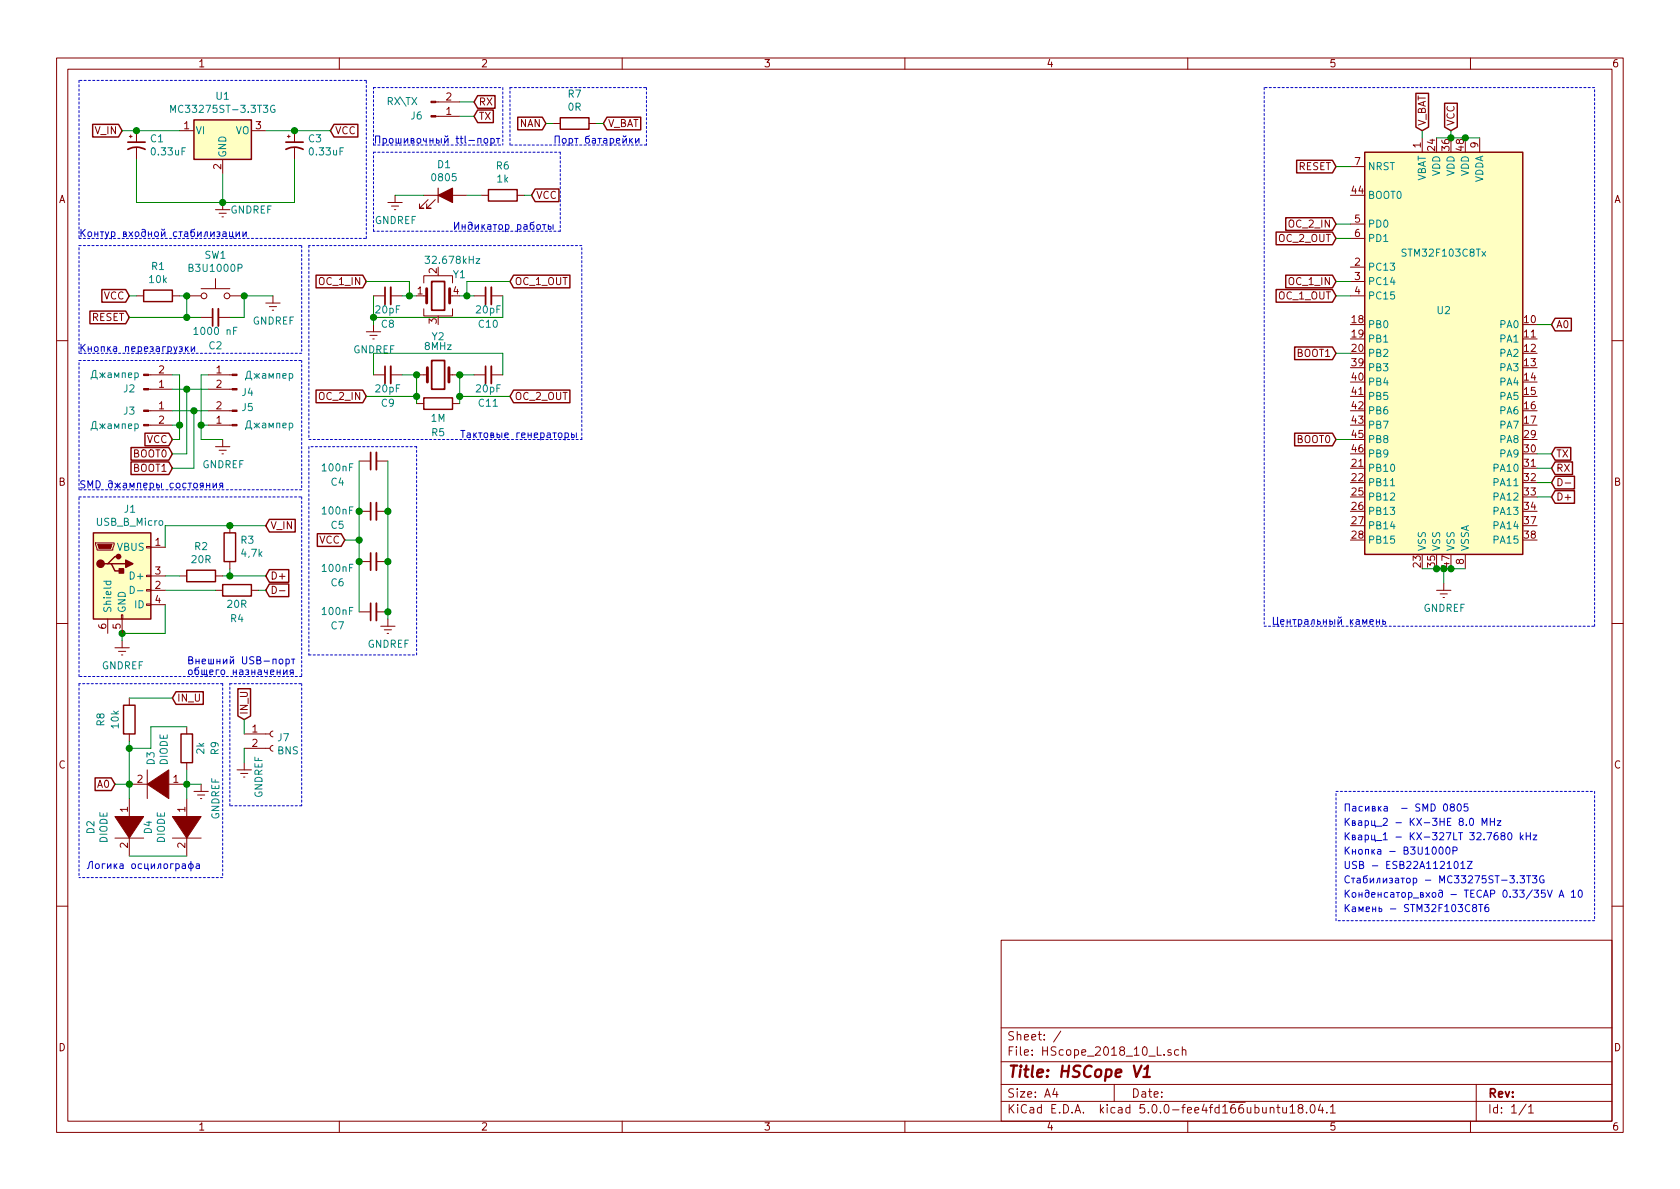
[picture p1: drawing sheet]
EESchema Schematic File Version 4
LIBS:HScope_2018_10_L-cache
EELAYER 26 0
EELAYER END
$Descr A4 11693 8268
encoding utf-8
Sheet 1 1
Title "HSCope V1"
Date ""
Rev ""
Comp ""
Comment1 ""
Comment2 ""
Comment3 ""
Comment4 ""
$EndDescr
$Comp
L MCU_ST_STM32F1:STM32F103C8Tx U2
U 1 1
P 10100 2450
F 0 "U2" H 10050 2750 50  0000 C CNN
F 1 "STM32F103C8Tx" H 10050 3150 50  0000 C CNN
F 2 "Package_QFP:LQFP-48_7x7mm_P0.5mm" H 9500 1050 50  0001 R CNN
F 3 "http://www.st.com/st-web-ui/static/active/en/resource/technical/document/datasheet/CD00161566.pdf" H 10100 2450 50  0001 C CNN
	1    10100 2450
	1    0    0    -1  
$EndComp
$Comp
L Regulator_Linear:LF33_TO252 U1
U 1 1
P 1550 900
F 0 "U1" H 1550 1142 50  0000 C CNN
F 1 "MC33275ST-3.3T3G" H 1550 1051 50  0000 C CNN
F 2 "Package_TO_SOT_SMD:SOT-223" H 1550 1125 50  0001 C CIN
F 3 "http://www.st.com/content/ccc/resource/technical/document/datasheet/c4/0e/7e/2a/be/bc/4c/bd/CD00000546.pdf/files/CD00000546.pdf/jcr:content/translations/en.CD00000546.pdf" H 1550 850 50  0001 C CNN
	1    1550 900 
	1    0    0    -1  
$EndComp
$Comp
L power:GNDREF #PWR0101
U 1 1
P 1550 1400
F 0 "#PWR0101" H 1550 1150 50  0001 C CNN
F 1 "GNDREF" H 1750 1350 50  0000 C CNN
F 2 "" H 1550 1400 50  0001 C CNN
F 3 "" H 1550 1400 50  0001 C CNN
	1    1550 1400
	1    0    0    -1  
$EndComp
$Comp
L Device:CP1_Small C1
U 1 1
P 950 1000
F 0 "C1" H 1041 1046 50  0000 L CNN
F 1 "0.33uF" H 1041 955 50  0000 L CNN
F 2 "Capacitor_Tantalum_SMD:CP_EIA-3216-18_Kemet-A" H 950 1000 50  0001 C CNN
F 3 "~" H 950 1000 50  0001 C CNN
	1    950  1000
	1    0    0    -1  
$EndComp
$Comp
L Device:CP1_Small C3
U 1 1
P 2050 1000
F 0 "C3" H 2141 1046 50  0000 L CNN
F 1 "0.33uF" H 2141 955 50  0000 L CNN
F 2 "Capacitor_Tantalum_SMD:CP_EIA-3216-18_Kemet-A" H 2050 1000 50  0001 C CNN
F 3 "~" H 2050 1000 50  0001 C CNN
	1    2050 1000
	1    0    0    -1  
$EndComp
Wire Wire Line
	1850 900  2050 900 
Wire Wire Line
	2050 1100 2050 1400
Wire Wire Line
	2050 1400 1550 1400
Connection ~ 1550 1400
Wire Wire Line
	1550 1200 1550 1400
Wire Wire Line
	1250 900  950  900 
Text Notes 9350 6250 0    50   ~ 0
Конденсатор_вход - TECAP 0.33/35V A 10\n
Text Notes 9350 6150 0    50   ~ 0
Стабилизатор - MC33275ST-3.3T3G
Text Notes 9350 6350 0    50   ~ 0
Камень - STM32F103C8T6
Text Notes 9350 6050 0    50   ~ 0
USB - ESB22A112101Z
Wire Wire Line
	950  1100 950  1400
Wire Wire Line
	950  1400 1550 1400
Text GLabel 850  900  0    50   Input ~ 0
V_IN
Text GLabel 2300 900  2    50   Input ~ 0
VCC
Wire Wire Line
	2050 900  2300 900 
Connection ~ 2050 900 
Wire Wire Line
	950  900  850  900 
Connection ~ 950  900 
Wire Notes Line
	550  550  550  1650
Wire Notes Line
	550  1650 2550 1650
Wire Notes Line
	2550 1650 2550 550 
Wire Notes Line
	2550 550  550  550 
Text Notes 550  1650 0    50   ~ 0
Контур входной стабилизации
$Comp
L Switch:SW_Push SW1
U 1 1
P 1500 2050
F 0 "SW1" H 1500 2335 50  0000 C CNN
F 1 "B3U1000P" H 1500 2244 50  0000 C CNN
F 2 "Button_Switch_SMD:SW_SPST_B3U-1000P" H 1500 2250 50  0001 C CNN
F 3 "" H 1500 2250 50  0001 C CNN
	1    1500 2050
	1    0    0    -1  
$EndComp
$Comp
L Device:C_Small C2
U 1 1
P 1500 2200
F 0 "C2" V 1300 2200 50  0000 C CNN
F 1 "1000 nF" V 1400 2200 50  0000 C CNN
F 2 "Capacitor_SMD:C_0805_2012Metric" H 1500 2200 50  0001 C CNN
F 3 "~" H 1500 2200 50  0001 C CNN
	1    1500 2200
	0    -1   -1   0   
$EndComp
Text Notes 9350 5950 0    50   ~ 0
Кнопка - B3U1000P
Wire Wire Line
	1700 2050 1700 2200
Wire Wire Line
	1700 2200 1600 2200
Wire Wire Line
	1400 2200 1300 2200
Wire Wire Line
	1300 2200 1300 2050
$Comp
L Device:R R1
U 1 1
P 1100 2050
F 0 "R1" V 893 2050 50  0000 C CNN
F 1 "10k" V 984 2050 50  0000 C CNN
F 2 "Resistor_SMD:R_0805_2012Metric" V 1030 2050 50  0001 C CNN
F 3 "~" H 1100 2050 50  0001 C CNN
	1    1100 2050
	0    1    1    0   
$EndComp
Wire Wire Line
	1300 2050 1250 2050
Connection ~ 1300 2050
$Comp
L power:GNDREF #PWR0102
U 1 1
P 1900 2050
F 0 "#PWR0102" H 1900 1800 50  0001 C CNN
F 1 "GNDREF" H 1905 1877 50  0000 C CNN
F 2 "" H 1900 2050 50  0001 C CNN
F 3 "" H 1900 2050 50  0001 C CNN
	1    1900 2050
	1    0    0    -1  
$EndComp
Wire Wire Line
	1700 2050 1900 2050
Connection ~ 1700 2050
Text GLabel 900  2050 0    50   Input ~ 0
VCC
Text GLabel 900  2200 0    50   Input ~ 0
RESET
Wire Wire Line
	900  2200 1300 2200
Connection ~ 1300 2200
Wire Wire Line
	900  2050 950  2050
Wire Notes Line
	550  1700 2100 1700
Wire Notes Line
	2100 1700 2100 2450
Wire Notes Line
	2100 2450 550  2450
Wire Notes Line
	550  2450 550  1700
Text Notes 550  2450 0    50   ~ 0
Кнопка перезагрузки
$Comp
L Connector:Conn_01x02_Male J3
U 1 1
P 1000 2850
F 0 "J3" H 900 2850 50  0000 C CNN
F 1 "Джампер" H 800 2750 50  0000 C CNN
F 2 "Resistor_SMD:R_0805_2012Metric" H 1000 2850 50  0001 C CNN
F 3 "~" H 1000 2850 50  0001 C CNN
	1    1000 2850
	1    0    0    -1  
$EndComp
$Comp
L Connector:Conn_01x02_Male J5
U 1 1
P 1650 2950
F 0 "J5" H 1622 2830 50  0000 R CNN
F 1 "Джампер" H 1600 2950 50  0000 R CNN
F 2 "Resistor_SMD:R_0805_2012Metric" H 1650 2950 50  0001 C CNN
F 3 "~" H 1650 2950 50  0001 C CNN
	1    1650 2950
	-1   0    0    1   
$EndComp
Wire Wire Line
	1200 2850 1350 2850
$Comp
L Connector:Conn_01x02_Male J2
U 1 1
P 1000 2700
F 0 "J2" H 900 2700 50  0000 C CNN
F 1 "Джампер" H 800 2600 50  0000 C CNN
F 2 "Resistor_SMD:R_0805_2012Metric" H 1000 2700 50  0001 C CNN
F 3 "~" H 1000 2700 50  0001 C CNN
	1    1000 2700
	1    0    0    1   
$EndComp
$Comp
L Connector:Conn_01x02_Male J4
U 1 1
P 1650 2600
F 0 "J4" H 1622 2480 50  0000 R CNN
F 1 "Джампер" H 1600 2600 50  0000 R CNN
F 2 "Resistor_SMD:R_0805_2012Metric" H 1650 2600 50  0001 C CNN
F 3 "~" H 1650 2600 50  0001 C CNN
	1    1650 2600
	-1   0    0    -1  
$EndComp
Wire Wire Line
	1200 2700 1300 2700
Text GLabel 1200 3050 0    50   Input ~ 0
VCC
Text GLabel 1200 3150 0    50   Input ~ 0
BOOT0
Text GLabel 1200 3250 0    50   Input ~ 0
BOOT1
Wire Wire Line
	1200 2600 1250 2600
Wire Wire Line
	1250 2600 1250 2950
Wire Wire Line
	1250 2950 1200 2950
Wire Wire Line
	1300 2700 1300 3150
Wire Wire Line
	1300 3150 1200 3150
Connection ~ 1300 2700
Wire Wire Line
	1250 2950 1250 3050
Wire Wire Line
	1250 3050 1200 3050
Connection ~ 1250 2950
Wire Wire Line
	1350 3250 1200 3250
Wire Wire Line
	1350 2850 1350 3250
Wire Wire Line
	1300 2700 1450 2700
Wire Wire Line
	1450 2850 1350 2850
Connection ~ 1350 2850
Wire Wire Line
	1450 2600 1400 2600
Wire Wire Line
	1400 2600 1400 2950
Wire Wire Line
	1400 2950 1450 2950
$Comp
L power:GNDREF #PWR0103
U 1 1
P 1550 3050
F 0 "#PWR0103" H 1550 2800 50  0001 C CNN
F 1 "GNDREF" H 1555 2877 50  0000 C CNN
F 2 "" H 1550 3050 50  0001 C CNN
F 3 "" H 1550 3050 50  0001 C CNN
	1    1550 3050
	1    0    0    -1  
$EndComp
Wire Wire Line
	1400 2950 1400 3050
Wire Wire Line
	1400 3050 1550 3050
Connection ~ 1400 2950
Wire Notes Line
	550  2500 2100 2500
Wire Notes Line
	2100 2500 2100 3400
Wire Notes Line
	2100 3400 550  3400
Wire Notes Line
	550  3400 550  2500
Text Notes 550  3400 0    50   ~ 0
SMD джамперы состояния
$Comp
L power:GNDREF #PWR0104
U 1 1
P 850 4450
F 0 "#PWR0104" H 850 4200 50  0001 C CNN
F 1 "GNDREF" H 855 4277 50  0000 C CNN
F 2 "" H 850 4450 50  0001 C CNN
F 3 "" H 850 4450 50  0001 C CNN
	1    850  4450
	1    0    0    -1  
$EndComp
Wire Wire Line
	850  4400 850  4450
Connection ~ 850  4400
Wire Wire Line
	850  4400 1150 4400
Wire Wire Line
	1150 4400 1150 4200
$Comp
L Device:R R2
U 1 1
P 1400 4000
F 0 "R2" V 1193 4000 50  0000 C CNN
F 1 "20R" V 1284 4000 50  0000 C CNN
F 2 "Resistor_SMD:R_0805_2012Metric" V 1330 4000 50  0001 C CNN
F 3 "~" H 1400 4000 50  0001 C CNN
	1    1400 4000
	0    1    1    0   
$EndComp
$Comp
L Device:R R4
U 1 1
P 1650 4100
F 0 "R4" V 1450 4100 50  0000 C CNN
F 1 "20R" V 1550 4100 50  0000 C CNN
F 2 "Resistor_SMD:R_0805_2012Metric" V 1580 4100 50  0001 C CNN
F 3 "~" H 1650 4100 50  0001 C CNN
	1    1650 4100
	0    -1   -1   0   
$EndComp
$Comp
L Device:R R3
U 1 1
P 1600 3800
F 0 "R3" H 1530 3754 50  0000 R CNN
F 1 "4,7k" H 1530 3845 50  0000 R CNN
F 2 "Resistor_SMD:R_0805_2012Metric" V 1530 3800 50  0001 C CNN
F 3 "~" H 1600 3800 50  0001 C CNN
	1    1600 3800
	-1   0    0    1   
$EndComp
Text GLabel 1850 4100 2    50   Input ~ 0
D-
Text GLabel 1850 4000 2    50   Input ~ 0
D+
Wire Wire Line
	1150 4100 1500 4100
Wire Wire Line
	1850 4100 1800 4100
Wire Wire Line
	1550 4000 1600 4000
Wire Wire Line
	1600 3950 1600 4000
Connection ~ 1600 4000
Wire Wire Line
	1600 4000 1850 4000
Wire Wire Line
	1850 3650 1600 3650
Wire Wire Line
	1600 3650 1150 3650
Wire Wire Line
	1150 3650 1150 3800
Connection ~ 1600 3650
Wire Wire Line
	1150 4000 1250 4000
Text GLabel 10800 3350 2    50   Input ~ 0
D-
Text GLabel 10800 3450 2    50   Input ~ 0
D+
Wire Wire Line
	10700 3350 10800 3350
Wire Wire Line
	10700 3450 10800 3450
Wire Notes Line
	550  3450 2100 3450
Wire Notes Line
	2100 3450 2100 4700
Wire Notes Line
	2100 4700 550  4700
Wire Notes Line
	550  4700 550  3450
Text Notes 1300 4700 0    50   ~ 0
Внешний USB-порт\nобщего назначения
Text GLabel 9300 3050 0    50   Input ~ 0
BOOT0
Text GLabel 9300 2450 0    50   Input ~ 0
BOOT1
Wire Wire Line
	9300 2450 9400 2450
Wire Wire Line
	9300 3050 9400 3050
$Comp
L Connector:Conn_01x02_Male J6
U 1 1
P 3000 800
F 0 "J6" H 2900 800 50  0000 C CNN
F 1 "RX\\TX" H 2800 700 50  0000 C CNN
F 2 "Resistor_SMD:R_0805_2012Metric" H 3000 800 50  0001 C CNN
F 3 "~" H 3000 800 50  0001 C CNN
	1    3000 800 
	1    0    0    1   
$EndComp
Text GLabel 3300 700  2    50   Input ~ 0
RX
Text GLabel 3300 800  2    50   Input ~ 0
TX
Wire Wire Line
	3200 800  3300 800 
Wire Wire Line
	3200 700  3300 700 
Wire Notes Line
	3500 600  3500 1000
Text Notes 2600 1000 0    50   ~ 0
Прошивочный ttl-порт
Wire Notes Line
	2600 1000 2600 600 
Wire Notes Line
	2600 600  3500 600 
Wire Notes Line
	2600 1000 3500 1000
Text GLabel 10800 3250 2    50   Input ~ 0
RX
Text GLabel 10800 3150 2    50   Input ~ 0
TX
Wire Wire Line
	10700 3150 10800 3150
Wire Wire Line
	10700 3250 10800 3250
$Comp
L Device:LED_ALT D1
U 1 1
P 3100 1350
F 0 "D1" H 3091 1566 50  0000 C CNN
F 1 "0805" H 3091 1475 50  0000 C CNN
F 2 "Diode_SMD:D_0805_2012Metric" H 3100 1350 50  0001 C CNN
F 3 "~" H 3100 1350 50  0001 C CNN
	1    3100 1350
	1    0    0    -1  
$EndComp
$Comp
L Device:R R6
U 1 1
P 3500 1350
F 0 "R6" V 3293 1350 50  0000 C CNN
F 1 "1k" V 3384 1350 50  0000 C CNN
F 2 "Resistor_SMD:R_0805_2012Metric" V 3430 1350 50  0001 C CNN
F 3 "~" H 3500 1350 50  0001 C CNN
	1    3500 1350
	0    1    1    0   
$EndComp
Wire Wire Line
	3250 1350 3350 1350
Text GLabel 3700 1350 2    50   Input ~ 0
VCC
$Comp
L power:GNDREF #PWR0105
U 1 1
P 2750 1350
F 0 "#PWR0105" H 2750 1100 50  0001 C CNN
F 1 "GNDREF" H 2755 1177 50  0000 C CNN
F 2 "" H 2750 1350 50  0001 C CNN
F 3 "" H 2750 1350 50  0001 C CNN
	1    2750 1350
	1    0    0    -1  
$EndComp
Wire Wire Line
	2750 1350 2950 1350
Wire Wire Line
	3650 1350 3700 1350
Wire Notes Line
	2600 1600 2600 1050
Wire Notes Line
	2600 1050 3900 1050
Wire Notes Line
	3900 1050 3900 1600
Wire Notes Line
	3900 1600 2600 1600
Text Notes 3150 1600 0    50   ~ 0
Индикатор работы
$Comp
L Device:Crystal Y2
U 1 1
P 3050 2600
F 0 "Y2" H 3050 2868 50  0000 C CNN
F 1 "8MHz" H 3050 2800 50  0000 C CNN
F 2 "Crystal:Crystal_HC49-4H_Vertical" H 3050 2600 50  0001 C CNN
F 3 "~" H 3050 2600 50  0001 C CNN
	1    3050 2600
	1    0    0    -1  
$EndComp
Text Notes 9350 5850 0    50   ~ 0
Кварц_1 - KX-327LT 32.7680 kHz
Text Notes 9350 5750 0    50   ~ 0
Кварц_2 - KX-3HE 8.0 MHz
$Comp
L Device:R R5
U 1 1
P 3050 2800
F 0 "R5" V 3250 2800 50  0000 C CNN
F 1 "1M" V 3150 2800 50  0000 C CNN
F 2 "Resistor_SMD:R_0805_2012Metric" V 2980 2800 50  0001 C CNN
F 3 "~" H 3050 2800 50  0001 C CNN
	1    3050 2800
	0    1    1    0   
$EndComp
$Comp
L Device:C_Small C9
U 1 1
P 2700 2600
F 0 "C9" V 2500 2600 50  0000 C CNN
F 1 "20pF" V 2600 2600 50  0000 C CNN
F 2 "Capacitor_SMD:C_0805_2012Metric" H 2700 2600 50  0001 C CNN
F 3 "~" H 2700 2600 50  0001 C CNN
	1    2700 2600
	0    -1   -1   0   
$EndComp
$Comp
L Device:C_Small C11
U 1 1
P 3400 2600
F 0 "C11" V 3200 2600 50  0000 C CNN
F 1 "20pF" V 3300 2600 50  0000 C CNN
F 2 "Capacitor_SMD:C_0805_2012Metric" H 3400 2600 50  0001 C CNN
F 3 "~" H 3400 2600 50  0001 C CNN
	1    3400 2600
	0    -1   -1   0   
$EndComp
$Comp
L Device:C_Small C10
U 1 1
P 3400 2050
F 0 "C10" V 3200 2050 50  0000 C CNN
F 1 "20pF" V 3300 2050 50  0000 C CNN
F 2 "Capacitor_SMD:C_0805_2012Metric" H 3400 2050 50  0001 C CNN
F 3 "~" H 3400 2050 50  0001 C CNN
	1    3400 2050
	0    -1   -1   0   
$EndComp
$Comp
L Device:C_Small C8
U 1 1
P 2700 2050
F 0 "C8" V 2500 2050 50  0000 C CNN
F 1 "20pF" V 2600 2050 50  0000 C CNN
F 2 "Capacitor_SMD:C_0805_2012Metric" H 2700 2050 50  0001 C CNN
F 3 "~" H 2700 2050 50  0001 C CNN
	1    2700 2050
	0    -1   -1   0   
$EndComp
Wire Wire Line
	2900 2800 2900 2750
Wire Wire Line
	3200 2800 3200 2750
Wire Wire Line
	3200 2600 3300 2600
Connection ~ 3200 2600
Wire Wire Line
	2800 2600 2900 2600
Connection ~ 2900 2600
Wire Wire Line
	2800 2050 2850 2050
Wire Wire Line
	3200 2050 3250 2050
Wire Wire Line
	3500 2050 3500 2200
Wire Wire Line
	3500 2200 2600 2200
Wire Wire Line
	2600 2200 2600 2050
$Comp
L power:GNDREF #PWR0106
U 1 1
P 2600 2250
F 0 "#PWR0106" H 2600 2000 50  0001 C CNN
F 1 "GNDREF" H 2605 2077 50  0000 C CNN
F 2 "" H 2600 2250 50  0001 C CNN
F 3 "" H 2600 2250 50  0001 C CNN
	1    2600 2250
	1    0    0    -1  
$EndComp
Wire Wire Line
	2600 2250 2600 2200
Connection ~ 2600 2200
Text GLabel 2550 1950 0    50   Input ~ 0
OC_1_IN
Text GLabel 2550 2750 0    50   Input ~ 0
OC_2_IN
Text GLabel 3550 1950 2    50   Input ~ 0
OC_1_OUT
Text GLabel 3550 2750 2    50   Input ~ 0
OC_2_OUT
Wire Wire Line
	2600 2450 3500 2450
Wire Wire Line
	2600 2450 2600 2600
Wire Wire Line
	3500 2450 3500 2600
Wire Wire Line
	2550 2750 2900 2750
Connection ~ 2900 2750
Wire Wire Line
	2900 2750 2900 2600
Wire Wire Line
	3200 2750 3550 2750
Connection ~ 3200 2750
Wire Wire Line
	3200 2750 3200 2600
Wire Wire Line
	3550 1950 3250 1950
Wire Wire Line
	3250 1950 3250 2050
Connection ~ 3250 2050
Wire Wire Line
	3250 2050 3300 2050
Wire Wire Line
	2550 1950 2850 1950
Wire Wire Line
	2850 1950 2850 2050
Connection ~ 2850 2050
Wire Wire Line
	2850 2050 2900 2050
Text GLabel 9300 1950 0    50   Input ~ 0
OC_1_IN
Text GLabel 9300 2050 0    50   Input ~ 0
OC_1_OUT
Text GLabel 9300 1650 0    50   Input ~ 0
OC_2_OUT
Text GLabel 9300 1550 0    50   Input ~ 0
OC_2_IN
Wire Wire Line
	9300 1550 9400 1550
Wire Wire Line
	9300 1650 9400 1650
Wire Wire Line
	9300 1950 9400 1950
Wire Wire Line
	9300 2050 9400 2050
Wire Notes Line
	2150 1700 2150 3050
Wire Notes Line
	2150 3050 4050 3050
Wire Notes Line
	4050 3050 4050 1700
Wire Notes Line
	4050 1700 2150 1700
Text Notes 3200 3050 0    50   ~ 0
Тактовые генераторы
Text GLabel 10100 900  1    50   Input ~ 0
VCC
Wire Wire Line
	10100 950  10100 900 
$Comp
L power:GNDREF #PWR0107
U 1 1
P 10050 4050
F 0 "#PWR0107" H 10050 3800 50  0001 C CNN
F 1 "GNDREF" H 10055 3877 50  0000 C CNN
F 2 "" H 10050 4050 50  0001 C CNN
F 3 "" H 10050 4050 50  0001 C CNN
	1    10050 4050
	1    0    0    -1  
$EndComp
Wire Wire Line
	9900 3950 10000 3950
Connection ~ 10000 3950
Wire Wire Line
	10100 3950 10050 3950
Wire Wire Line
	10100 3950 10200 3950
Connection ~ 10100 3950
Wire Wire Line
	10050 4050 10050 3950
Connection ~ 10050 3950
Wire Wire Line
	10050 3950 10000 3950
Wire Wire Line
	10300 950  10200 950 
Connection ~ 10100 950 
Wire Wire Line
	10100 950  10000 950 
Connection ~ 10200 950 
Wire Wire Line
	10200 950  10100 950 
Text GLabel 9900 900  1    50   Input ~ 0
V_BAT
Wire Wire Line
	9900 950  9900 900 
$Comp
L Device:R R7
U 1 1
P 4000 850
F 0 "R7" V 3793 850 50  0000 C CNN
F 1 "0R" V 3884 850 50  0000 C CNN
F 2 "Resistor_SMD:R_0805_2012Metric" V 3930 850 50  0001 C CNN
F 3 "~" H 4000 850 50  0001 C CNN
	1    4000 850 
	0    1    1    0   
$EndComp
Text GLabel 4200 850  2    50   Input ~ 0
V_BAT
Wire Wire Line
	4200 850  4150 850 
Text GLabel 3800 850  0    50   Input ~ 0
NAN
Wire Wire Line
	3800 850  3850 850 
Wire Notes Line
	3550 600  4500 600 
Wire Notes Line
	4500 600  4500 1000
Wire Notes Line
	4500 1000 3550 1000
Wire Notes Line
	3550 1000 3550 600 
Text Notes 3850 1000 0    50   ~ 0
Порт батарейки
$Comp
L Device:C_Small C4
U 1 1
P 2600 3200
F 0 "C4" V 2450 3450 50  0000 C CNN
F 1 "100nF" V 2550 3450 50  0000 C CNN
F 2 "Capacitor_SMD:C_0805_2012Metric" H 2600 3200 50  0001 C CNN
F 3 "~" H 2600 3200 50  0001 C CNN
	1    2600 3200
	0    -1   -1   0   
$EndComp
$Comp
L Device:C_Small C5
U 1 1
P 2600 3550
F 0 "C5" V 2500 3800 50  0000 C CNN
F 1 "100nF" V 2600 3800 50  0000 C CNN
F 2 "Capacitor_SMD:C_0805_2012Metric" H 2600 3550 50  0001 C CNN
F 3 "~" H 2600 3550 50  0001 C CNN
	1    2600 3550
	0    -1   -1   0   
$EndComp
$Comp
L Device:C_Small C6
U 1 1
P 2600 3900
F 0 "C6" V 2450 4150 50  0000 C CNN
F 1 "100nF" V 2550 4150 50  0000 C CNN
F 2 "Capacitor_SMD:C_0805_2012Metric" H 2600 3900 50  0001 C CNN
F 3 "~" H 2600 3900 50  0001 C CNN
	1    2600 3900
	0    -1   -1   0   
$EndComp
$Comp
L Device:C_Small C7
U 1 1
P 2600 4250
F 0 "C7" V 2500 4500 50  0000 C CNN
F 1 "100nF" V 2600 4500 50  0000 C CNN
F 2 "Capacitor_SMD:C_0805_2012Metric" H 2600 4250 50  0001 C CNN
F 3 "~" H 2600 4250 50  0001 C CNN
	1    2600 4250
	0    -1   -1   0   
$EndComp
Wire Wire Line
	2500 4250 2500 3900
Connection ~ 2500 3550
Wire Wire Line
	2500 3550 2500 3200
Connection ~ 2500 3900
Wire Wire Line
	2500 3900 2500 3750
Wire Wire Line
	2700 3200 2700 3550
Connection ~ 2700 3550
Wire Wire Line
	2700 3550 2700 3900
Connection ~ 2700 3900
Wire Wire Line
	2700 3900 2700 4250
Text GLabel 2400 3750 0    50   Input ~ 0
VCC
$Comp
L power:GNDREF #PWR0108
U 1 1
P 2700 4300
F 0 "#PWR0108" H 2700 4050 50  0001 C CNN
F 1 "GNDREF" H 2705 4127 50  0000 C CNN
F 2 "" H 2700 4300 50  0001 C CNN
F 3 "" H 2700 4300 50  0001 C CNN
	1    2700 4300
	1    0    0    -1  
$EndComp
Wire Wire Line
	2400 3750 2500 3750
Connection ~ 2500 3750
Wire Wire Line
	2500 3750 2500 3550
Wire Wire Line
	2700 4300 2700 4250
Connection ~ 2700 4250
Wire Notes Line
	2900 4550 2900 3100
Wire Notes Line
	2900 3100 2150 3100
Wire Notes Line
	2150 3100 2150 4550
Wire Notes Line
	2150 4550 2900 4550
Text Notes 9350 5650 0    50   ~ 0
Пасивка  - SMD 0805
Wire Notes Line
	9300 5500 11100 5500
Wire Notes Line
	11100 5500 11100 6400
Wire Notes Line
	11100 6400 9300 6400
Wire Notes Line
	9300 6400 9300 5500
Wire Notes Line
	11100 4350 11100 600 
Wire Notes Line
	11100 600  8800 600 
Wire Notes Line
	8800 600  8800 4350
Wire Notes Line
	8800 4350 11100 4350
Text Notes 8850 4350 0    50   ~ 0
Центральный камень
$Comp
L Device:Crystal_GND23 Y1
U 1 1
P 3050 2050
F 0 "Y1" H 3150 2200 50  0000 L CNN
F 1 "32.678kHz" H 2950 2300 50  0000 L CNN
F 2 "lib:Crystal_SMD_SeikoEpson_MC146-4Pin_6.7x1.5mm" H 3050 2050 50  0001 C CNN
F 3 "~" H 3050 2050 50  0001 C CNN
	1    3050 2050
	1    0    0    -1  
$EndComp
$Comp
L Connector:USB_B_Micro J1
U 1 1
P 850 4000
F 0 "J1" H 905 4467 50  0000 C CNN
F 1 "USB_B_Micro" H 905 4376 50  0000 C CNN
F 2 "lib:mikroUSB_SMD" H 1000 3950 50  0001 C CNN
F 3 "~" H 1000 3950 50  0001 C CNN
	1    850  4000
	1    0    0    -1  
$EndComp
Text GLabel 1850 3650 2    50   Input ~ 0
V_IN
Text GLabel 9300 1150 0    50   Input ~ 0
RESET
Wire Wire Line
	9400 1150 9300 1150
$Comp
L pspice:DIODE D2
U 1 1
P 900 5750
F 0 "D2" H 900 5485 50  0000 C CNN
F 1 "DIODE" H 900 5576 50  0000 C CNN
F 2 "Diode_SMD:D_0805_2012Metric" H 900 5750 50  0001 C CNN
F 3 "" H 900 5750 50  0001 C CNN
	1    900  5750
	0    1    1    0   
$EndComp
$Comp
L pspice:DIODE D4
U 1 1
P 1300 5750
F 0 "D4" H 1300 5485 50  0000 C CNN
F 1 "DIODE" H 1300 5576 50  0000 C CNN
F 2 "Diode_SMD:D_0805_2012Metric" H 1300 5750 50  0001 C CNN
F 3 "" H 1300 5750 50  0001 C CNN
	1    1300 5750
	0    1    1    0   
$EndComp
$Comp
L pspice:DIODE D3
U 1 1
P 1100 5450
F 0 "D3" V 1146 5322 50  0000 R CNN
F 1 "DIODE" V 1055 5322 50  0000 R CNN
F 2 "Diode_SMD:D_0805_2012Metric" H 1100 5450 50  0001 C CNN
F 3 "" H 1100 5450 50  0001 C CNN
	1    1100 5450
	-1   0    0    1   
$EndComp
$Comp
L Device:R R9
U 1 1
P 1300 5200
F 0 "R9" V 1100 5200 50  0000 C CNN
F 1 "2k" V 1200 5200 50  0000 C CNN
F 2 "Resistor_SMD:R_0805_2012Metric" V 1230 5200 50  0001 C CNN
F 3 "~" H 1300 5200 50  0001 C CNN
	1    1300 5200
	-1   0    0    1   
$EndComp
$Comp
L Device:R R8
U 1 1
P 900 5000
F 0 "R8" V 700 5000 50  0000 C CNN
F 1 "10k" V 800 5000 50  0000 C CNN
F 2 "Resistor_SMD:R_0805_2012Metric" V 830 5000 50  0001 C CNN
F 3 "~" H 900 5000 50  0001 C CNN
	1    900  5000
	1    0    0    -1  
$EndComp
Wire Wire Line
	900  5550 900  5450
Connection ~ 900  5450
Wire Wire Line
	1300 5550 1300 5450
Connection ~ 1300 5450
Wire Wire Line
	1300 5450 1300 5350
Wire Wire Line
	1300 5950 900  5950
Wire Wire Line
	900  5450 900  5200
Wire Wire Line
	1300 5050 1050 5050
Wire Wire Line
	1050 5050 1050 5200
Wire Wire Line
	1050 5200 900  5200
Connection ~ 900  5200
Wire Wire Line
	900  5200 900  5150
Text GLabel 1200 4850 2    50   Input ~ 0
IN_U
Wire Wire Line
	1200 4850 900  4850
Wire Notes Line
	1550 4750 550  4750
Text Notes 600  6050 0    50   ~ 0
Логика осцилографа
Wire Notes Line
	1550 6100 550  6100
Wire Notes Line
	1550 4750 1550 6100
Wire Notes Line
	550  4750 550  6100
$Comp
L power:GNDREF #PWR0109
U 1 1
P 1400 5450
F 0 "#PWR0109" H 1400 5200 50  0001 C CNN
F 1 "GNDREF" V 1500 5350 50  0000 C CNN
F 2 "" H 1400 5450 50  0001 C CNN
F 3 "" H 1400 5450 50  0001 C CNN
	1    1400 5450
	1    0    0    -1  
$EndComp
Wire Wire Line
	1300 5450 1400 5450
Text GLabel 800  5450 0    50   Input ~ 0
A0
Wire Wire Line
	900  5450 800  5450
Text GLabel 10800 2250 2    50   Input ~ 0
A0
Wire Wire Line
	10700 2250 10800 2250
$Comp
L Connector:Conn_01x02_Female J7
U 1 1
P 1900 5100
F 0 "J7" H 1927 5076 50  0000 L CNN
F 1 "BNS" H 1927 4985 50  0000 L CNN
F 2 "lib:SMA_Molex_73251-1153_EdgeMount_Horizontal" H 1900 5100 50  0001 C CNN
F 3 "~" H 1900 5100 50  0001 C CNN
	1    1900 5100
	1    0    0    -1  
$EndComp
$Comp
L power:GNDREF #PWR0110
U 1 1
P 1700 5300
F 0 "#PWR0110" H 1700 5050 50  0001 C CNN
F 1 "GNDREF" V 1800 5200 50  0000 C CNN
F 2 "" H 1700 5300 50  0001 C CNN
F 3 "" H 1700 5300 50  0001 C CNN
	1    1700 5300
	1    0    0    -1  
$EndComp
Wire Wire Line
	1700 5300 1700 5200
Text GLabel 1700 5000 1    50   Input ~ 0
IN_U
Wire Wire Line
	1700 5100 1700 5000
Wire Notes Line
	2100 4750 2100 5600
Wire Notes Line
	2100 5600 1600 5600
Wire Notes Line
	1600 5600 1600 4750
Wire Notes Line
	1600 4750 2100 4750
$EndSCHEMATC
